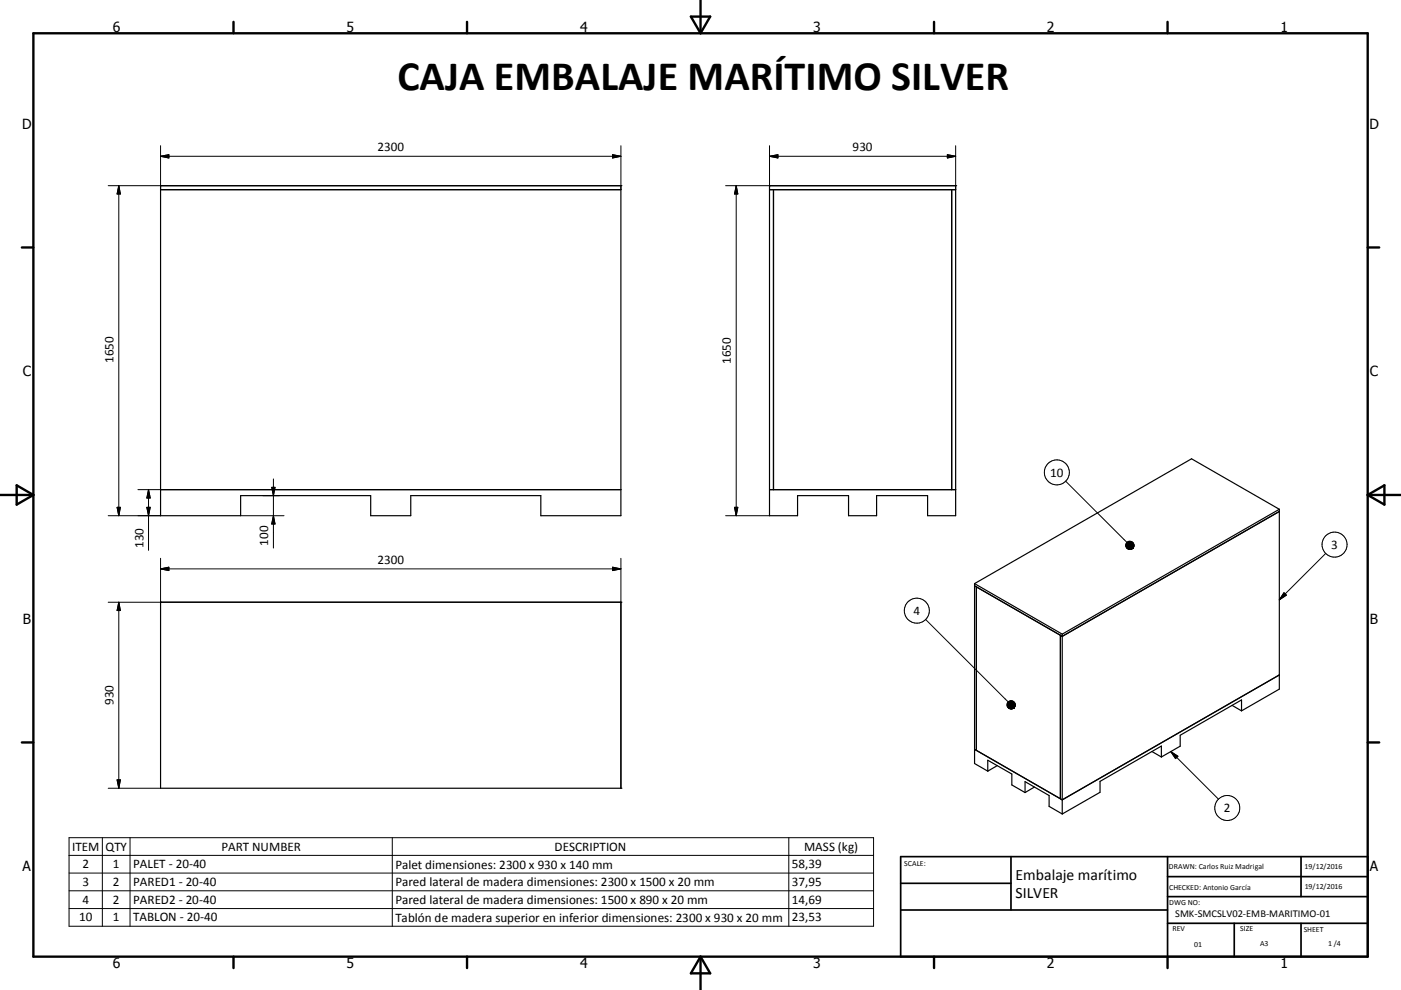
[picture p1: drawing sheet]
<svg xmlns="http://www.w3.org/2000/svg" width="420mm" height="297mm" viewBox="0 0 420 297" stroke-linecap="round" stroke-linejoin="round" font-family="sans-serif">
<g fill="none" stroke="#000" stroke-width=".36">
<path d="M48.1 55.7h138.1v99h-24.1v-6h-39v6h-12v-6h-39v6h-24zM48.1 56.9h138.1M230.7 55.7h55.8v99h-8.4v-6h-15.3v6h-8.4v-6h-15.3v6h-8.4zM230.7 56.9h55.8M231.9 56.9v90M285.3 56.9v90M48.1 146.9h138.1M230.7 146.9h55.8M383.6 152.8v53.9l-11.4 6.6M383.6 153.4l-65.1 37.5M383.6 152.8l-26.4-15.2-65 37.5M383.6 152.8l-65.1 37.5"/>
<path d="M292.2 175.1v54l3.9 2.3M292.2 175.1l26.3 15.2M48.1 180.7h138.1v55.8h-138.1zM318.5 190.9l-26.3-15.1 .5 .3v49l-.5-.3 26.3 15.2M318.5 190.3v53.9M318.5 190.9l-.6-.3v49l.6 .4M369.4 211.6l2.8 1.7M372.2 213.3v-3.3l-18.4 10.6v3.3l-5.6 3.2M383.6 202.5l-65.1 37.5M296.1 231.4v-3.3l7.3 4.1v3.3l3.9 2.3M299 229.7l-2.9 1.7M307.3 237.8v-3.3l7.2 4.2v3.2l4 2.3"/>
<path d="M310.1 236.1l-2.8 1.7M345.3 225.5l2.9 1.6M348.2 227.1v-3.3l-18.4 10.6v3.3l-11.3 6.5"/>
</g>
<g fill="#000">
<circle cx="48.1" cy="55.7" r=".18"/>
<circle cx="186.2" cy="55.7" r=".18"/>
<circle cx="230.7" cy="55.7" r=".18"/>
<circle cx="286.5" cy="55.7" r=".18"/>
<circle cx="48.1" cy="180.7" r=".18"/>
<circle cx="186.2" cy="180.7" r=".18"/>
<circle cx="186.2" cy="236.5" r=".18"/>
</g>
<g fill="none" stroke="#000" stroke-width=".71">
<path d="M10 10h400v277h-400zM70 6.6v3.4M140 6.6v3.4M207.1 5h5.8l-2.9 5zM210 0v10M280 6.6v3.4M350 6.6v3.4M6.6 74.2h3.4M410 74.2h3.5M0 148.5h10M5 145.6l5 2.9-5 2.9zM410 148.5h10.1"/>
<path d="M410 148.5l5.1-2.9v5.8zM6.6 222.7h3.4M410 222.7h3.5M70 287v3.4M140 287v3.4M210 287v10M210 287l2.9 5h-5.8zM280 287v3.4M350 287v3.4"/>
</g>
<path d="M270 257h140v30h-140zM303.1 257v16M350 257v30M390.1 257v12M270 265h33.1M270 273h80M350 277h60M350 269h60M350 263h60M370 277v10M390.1 277v10" fill="none" stroke="#000" stroke-width=".51"/>
<g fill="none" stroke="#000" stroke-width=".3">
<path d="M32.4 55.7h15.7M35.6 55.7v99M35.6 55.7l.5 2.5h-1zM48.1 46.9h138.1M48.1 46.9l2.5-.5v1zM48.1 43.7v13.2M183.7 46.4l2.5 .5-2.5 .5zM186.2 43.7v13.2M217.5 55.7h13.2M220.7 55.7l.5 2.5h-1zM220.7 55.7v99M230.7 46.9h55.8"/>
<path d="M230.7 46.9l2.5-.5v1zM230.7 43.7v13.2M284 46.4l2.5 .5-2.5 .5zM286.5 43.7v13.2M32.4 154.7h15.7M35.1 152.2h1l-.5 2.5zM41.4 146.9h6.7M44 152.2h1l-.5 2.5zM44.5 146.9v18.2M44.5 146.9l.5 2.5h-1zM72.1 154.7h13M78.8 148.7h5.1"/>
<path d="M81.5 146.2h1l-.5 2.5zM82 143.7v20.7M82 154.7l.5 2.5h-1zM217.5 154.7h13.2M220.2 152.2h1l-.5 2.5zM319.5 144.4l18.4 18.3M48.1 170.7l2.5-.5v1zM48.1 167.5v13.2h-15.7M48.1 170.7h138.1M183.7 170.2l2.5 .5-2.5 .5zM186.2 167.5v13.2M384.9 177.8l.8 .7-2.1 1.5z"/>
<path d="M397.5 166l-13.9 14M35.6 180.7v55.8M35.6 180.7l.5 2.5h-1zM277.5 185.9l24.8 24.7M32.4 236.5h15.7M35.1 234h1l-.5 2.5zM351 225.5l14.3 14.3M351 225.5l2.1 1.4-.7 .7zM20.7 251.3h241.2v26.6h-241.2zM20.7 256.6h241.2M30.7 251.3v26.6M39 251.3v26.6"/>
<path d="M117.6 251.3v26.6M236.5 251.3v26.6M20.7 261.9h241.2M20.7 267.2h241.2M20.7 272.6h241.2"/>
<circle cx="316.9" cy="141.7" r="3.8"/>
<circle cx="400.1" cy="163.4" r="3.7"/>
<circle cx="274.9" cy="183.2" r="3.7"/>
<circle cx="367.9" cy="242.4" r="3.7"/>
</g>
<g fill="#000" stroke="#000" stroke-width=".3">
<path d="M35.6 55.7l.5 2.5h-1zM48.1 46.9l2.5-.5v1zM183.7 46.4l2.5 .5-2.5 .5zM220.7 55.7l.5 2.5h-1zM230.7 46.9l2.5-.5v1zM284 46.4l2.5 .5-2.5 .5zM35.1 152.2h1l-.5 2.5zM44 152.2h1l-.5 2.5zM44.5 146.9l.5 2.5h-1zM81.5 146.2h1l-.5 2.5zM82 154.7l.5 2.5h-1zM220.2 152.2h1l-.5 2.5z"/>
<path d="M48.1 170.7l2.5-.5v1zM183.7 170.2l2.5 .5-2.5 .5zM339.9 164l-.3 .5zM340 163.8l-.4 .7zM340 163.5l-.4 1zM339.9 163.3l-.3 1.2zM339.8 163l-.2 1.5zM339.7 162.8l.1 .2-.2 1.5zM339.5 162.6l.2 .2-.1 1.7zM339.2 162.5l.3 .1 .1 1.9zM339 162.4l.2 .1 .4 2zM338.7 162.4h.3l.6 2.1z"/>
<path d="M338.4 162.4h.3l.9 2.1zM338.2 162.5l.2-.1 1.2 2.1zM338 162.6l.2-.1 1.4 2zM337.8 162.8l.2-.2 1.6 1.9zM337.8 162.8l1.8 1.7-2-1.5zM337.6 163l2 1.5-2.1-1.2zM337.5 163.3l2.1 1.2-2.1-.9zM337.5 163.6l2.1 .9-2.1-.7zM337.5 163.8l2.1 .7-2-.4zM337.6 164.1l2 .4-1.9-.2zM337.7 164.3l1.9 .2h-1.7zM337.9 164.5h1.7l-1.5 .2z"/>
<path d="M338.1 164.7l1.5-.2zM338.4 164.8l1.2-.3zM338.6 164.9l1-.4zM338.9 164.9l.7-.4zM339.2 164.8l.4-.3zM339.4 164.7l.2-.2zM384.9 177.8l.8 .7-2.1 1.5zM35.6 180.7l.5 2.5h-1zM304.3 211.9l-.3 .5zM304.4 211.6l-.4 .8zM304.4 211.4l-.4 1zM304.3 211.1l-.3 1.3z"/>
<path d="M304.2 210.9l.1 .2-.3 1.3zM304.1 210.6l.1 .3-.2 1.5zM303.9 210.4l.2 .2-.1 1.8zM303.6 210.3l.3 .1 .1 2zM303.4 210.2l.2 .1 .4 2.1zM303.1 210.2h.3l.6 2.2zM302.8 210.2h.3l.9 2.2zM302.6 210.3l.2-.1 1.2 2.2zM302.4 210.5l.2-.2 1.4 2.1zM302.2 210.7l.2-.2 1.6 1.9zM302.2 210.7l1.8 1.7-2-1.5zM302 210.9l2 1.5-2.1-1.2z"/>
<path d="M301.9 211.2l2.1 1.2-2.1-1zM301.9 211.4l2.1 1-2.1-.7zM301.9 211.7l2.1 .7-2-.4zM302 212l2 .4-1.9-.2zM302.1 212.2l1.9 .2h-1.7zM302.3 212.4h1.7l-1.5 .2zM302.5 212.6l1.5-.2zM302.8 212.7l1.2-.3zM303 212.7l1-.3zM303.3 212.7l.7-.3zM303.6 212.6l.4-.2zM303.8 212.5l.2-.1z"/>
<path d="M35.1 234h1l-.5 2.5zM351 225.5l2.1 1.4-.7 .7z"/>
</g>
<text font-size="12.6" x="119.1" y="27.1">CAJA EMBALAJE MARÍTIMO SILVER</text>
<g font-size="4.7">
<text x="304.5" y="263.9">Embalaje marítimo</text>
<text x="304.5" y="269.3">SILVER</text>
</g>
<g font-size="4.2">
<text x="33.9" y="9.6">6</text>
<text x="103.9" y="9.6">5</text>
<text x="173.9" y="9.6">4</text>
<text x="243.8" y="9.6">3</text>
<text x="313.9" y="9.6">2</text>
<text x="383.9" y="9.6">1</text>
<text x="6.7" y="38.7">D</text>
<text x="410.5" y="38.7">D</text>
<text x="6.9" y="112.9">C</text>
<text x="410.7" y="112.9">C</text>
<text x="6.9" y="187.1">B</text>
<text x="410.7" y="187.1">B</text>
<text x="6.8" y="261.4">A</text>
<text x="410.7" y="261.4">A</text>
<text x="33.9" y="290.4">6</text>
<text x="103.9" y="290.4">5</text>
<text x="173.9" y="290.4">4</text>
<text x="243.8" y="290.4">3</text>
<text x="313.9" y="290.4">2</text>
<text x="383.9" y="290.4">1</text>
</g>
<g font-size="3.9">
<text x="113.2" y="45.4">2300</text>
<text x="255.6" y="45.4">930</text>
<text x="34" y="108.9" transform="rotate(-90 34 108.9)">1650</text>
<text x="219.1" y="109.2" transform="rotate(-90 219.1 109.2)">1650</text>
<text x="314.9" y="143">10</text>
<text x="43" y="164.3" transform="rotate(-90 43 164.3)">130</text>
<text x="80.4" y="163.7" transform="rotate(-90 80.4 163.7)">100</text>
<text x="399.1" y="164.7">3</text>
<text x="113.2" y="169.1">2300</text>
<text x="273.9" y="184.4">4</text>
<text x="34" y="211.6" transform="rotate(-90 34 211.6)">930</text>
<text x="366.9" y="243.7">2</text>
<text x="21.6" y="255.2">ITEM</text>
<text x="31.6" y="255.3">QTY</text>
<text x="66.4" y="255.2">PART NUMBER</text>
<text x="166.3" y="255.3">DESCRIPTION</text>
<text x="241.1" y="255.4">MASS (kg)</text>
<text x="24.7" y="260.5">2</text>
<text x="33.9" y="260.5">1</text>
<text x="39.9" y="260.5">PALET - 20-40</text>
<text x="118.5" y="260.6">Palet dimensiones: 2300 x 930 x 140 mm</text>
<text x="237.4" y="260.5">58,39</text>
<text x="24.7" y="265.9">3</text>
<text x="33.9" y="265.9">2</text>
<text x="39.9" y="265.9">PARED1 - 20-40</text>
<text x="118.5" y="265.9">Pared lateral de madera dimensiones: 2300 x 1500 x 20 mm</text>
<text x="237.4" y="265.9">37,95</text>
<text x="24.7" y="271.2">4</text>
<text x="33.9" y="271.2">2</text>
<text x="39.9" y="271.2">PARED2 - 20-40</text>
<text x="118.5" y="271.3">Pared lateral de madera dimensiones: 1500 x 890 x 20 mm</text>
<text x="237.4" y="271.2">14,69</text>
<text x="23.7" y="276.4">10</text>
<text x="33.9" y="276.4">1</text>
<text x="39.9" y="276.4">TABLON - 20-40</text>
<text x="118.5" y="276.6">Tablón de madera superior en inferior dimensiones: 2300 x 930 x 20 mm</text>
<text x="237.4" y="276.4">23,53</text>
</g>
<text font-size="3.1" x="352.3" y="275.3">SMK-SMCSLV02-EMB-MARITIMO-01</text>
<g font-size="2.4">
<text x="271.1" y="259.7">SCALE:</text>
<text x="350.4" y="260.8">DRAWN: Carlos Ruiz Madrigal</text>
<text x="391.1" y="260.6">19/12/2016</text>
<text x="350.5" y="267">CHECKED: Antonio García</text>
<text x="391.2" y="266.7">19/12/2016</text>
<text x="350.5" y="271.4">DWG NO:</text>
<text x="351.5" y="279.3">REV</text>
<text x="371.9" y="279.4">SIZE</text>
<text x="390.9" y="279.6">SHEET</text>
<text x="358.1" y="284.1">01</text>
<text x="377.8" y="283.9">A3</text>
<text x="398.2" y="283.8">1 /4</text>
</g>
</svg>
